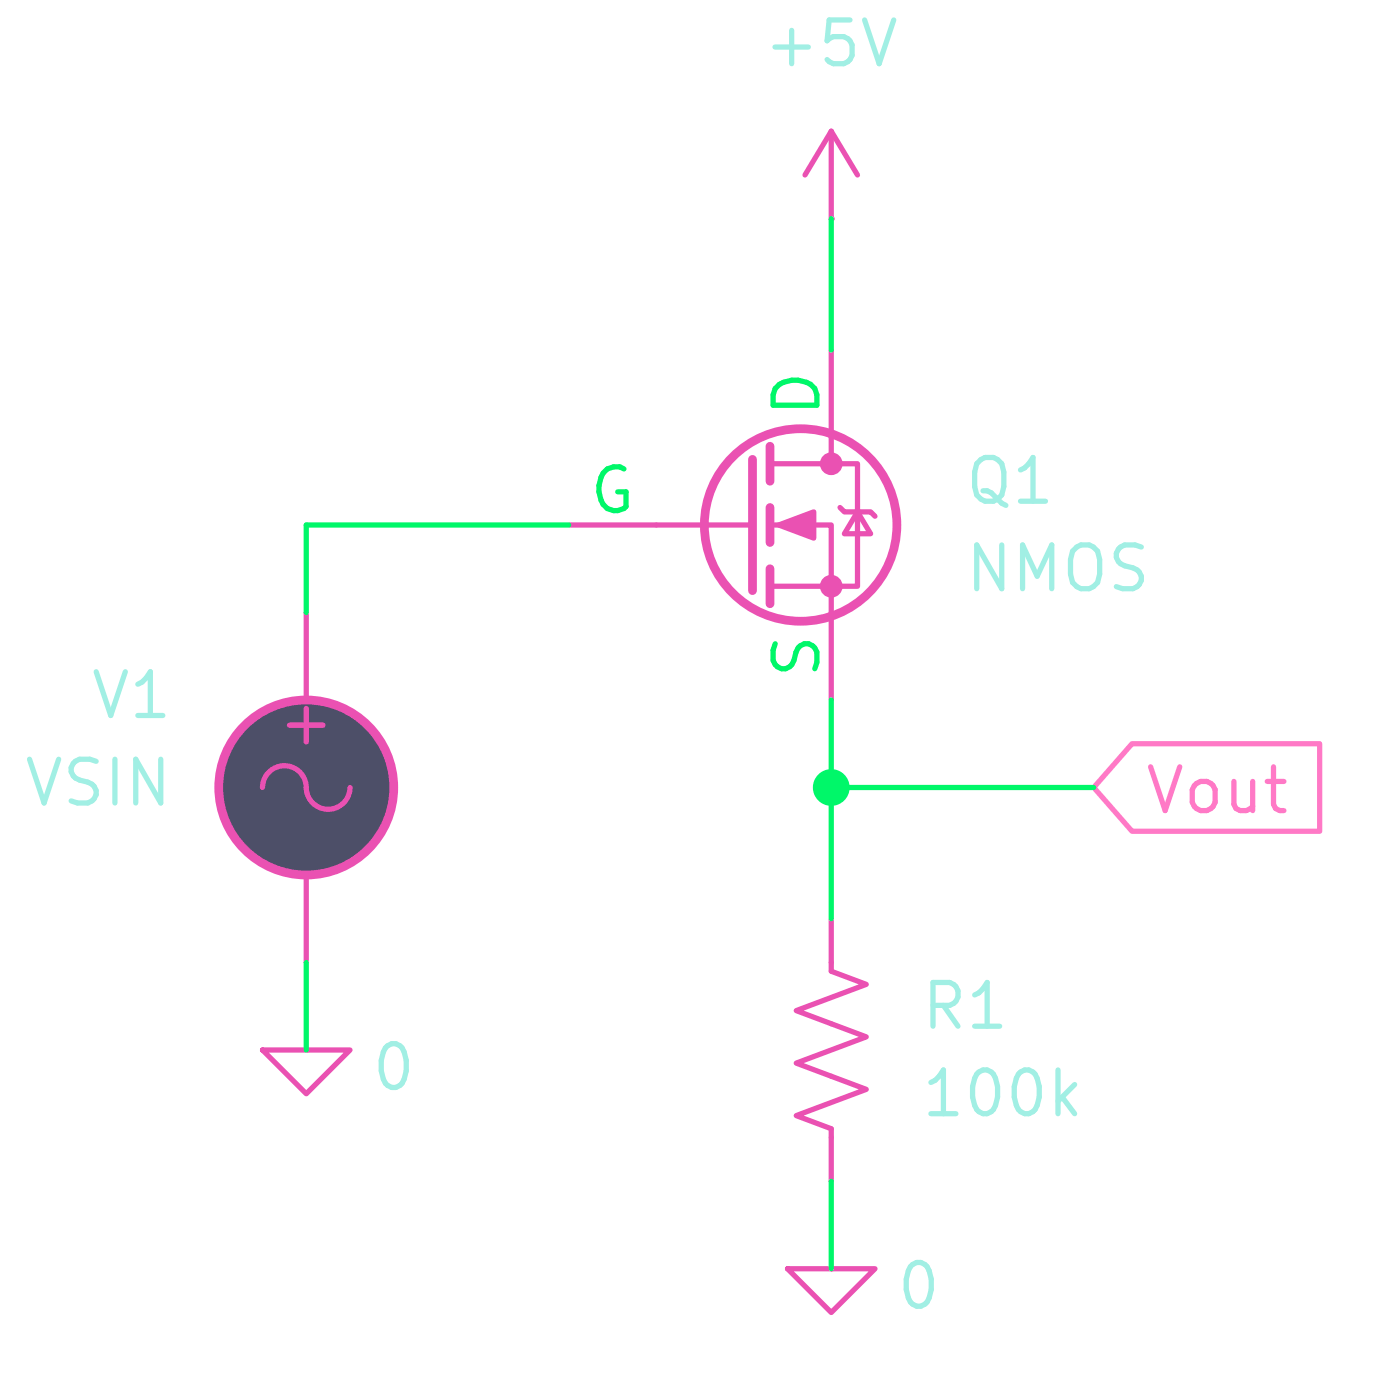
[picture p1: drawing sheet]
<svg xmlns="http://www.w3.org/2000/svg" width="41mm" height="41mm" viewBox="0 0 41 41" stroke-linecap="round" stroke-linejoin="round" font-family="sans-serif">
<g fill="none" stroke="#ea51b2" stroke-width=".15">
<path d="M8.9 17.8v2.5M16.5 15.2h5.3M22.4 15.2h1.7v5.1M22.4 13.5h2.5v3.5h-2.5M24.1 6.3h.1M24.1 3.8v2.5M24.1 10.2v3.3M24.1 3.8l-.7 1.3M24.1 3.8l.8 1.3M24.4 14.7l.1 .2h.8l.1 .1M24.9 14.9l.4 .6h-.8zM7.6 30.5h2.6l-1.3 1.2z"/>
<path d="M7.6 22.9a.65 .65 0 0 1 .8-.7 .65 .65 0 0 1 .5 .8 .64 .64 0 0 0 .7 .5 .64 .64 0 0 0 .6-.6M8.9 30.5h.1M8.9 25.4v2.5M22.9 36.8h2.5l-1.3 1.3zM24.1 26.7v1.5l1 .4-2 .7 2 .8-2 .8 2 .7-2 .8 1 .4v1.5M24.1 36.8h.1"/>
</g>
<g fill="none" stroke="#ea51b2" stroke-width=".25">
<path d="M21.8 13.3v3.8M22.4 13v1M22.4 14.7v1M22.4 16.5v1"/>
<circle cx="23.2" cy="15.2" r="2.79"/>
<circle cx="8.9" cy="22.9" r="2.54"/>
</g>
<g fill="#ea51b2" stroke="#ea51b2" stroke-width=".15">
<path d="M22.6 15.2l1-.3v.7z"/>
<circle cx="24.1" cy="17" r=".25"/>
<circle cx="24.1" cy="13.5" r=".25"/>
</g>
<path d="M25.9 .6l-.4 1.2M30.8 31.8l.4 .5M31.2 31.5l-.5 .5" fill="none" stroke="#a1efe4" stroke-width=".15"/>
<circle cx="8.9" cy="22.9" r="2.54" fill="#4d4f68" stroke="#4d4f68" stroke-width=".03"/>
<path d="M32.9 21.6h5.4v2.5h-5.4l-1.2-1.2z" fill="none" stroke="#ff79c6" stroke-width=".15"/>
<path d="M16.5 15.2h-7.6v2.6M24.1 6.3v3.9M8.9 27.9v2.6M24.1 20.3v6.4M24.1 34.3v2.5M24.1 22.9h7.6" fill="none" stroke="#00f769" stroke-width=".15"/>
<circle cx="24.1" cy="22.9" r=".46" fill="#00f769" stroke="#00f769" stroke-width=".15"/>
<g font-size="1.8" fill="#a1efe4">
<text x="22.1" y="2.1">+5V</text>
<text x="27.9" y="17.4">NMOS</text>
<text x="27.9" y="14.8">Q1</text>
<text x=".6" y="23.6">VSIN</text>
<text x="2.6" y="21.1">V1</text>
<text x="10.7" y="31.9">0</text>
<text x="26.7" y="30.1">R1</text>
<text x="26.7" y="32.6">100k</text>
<text x="26" y="38.2">0</text>
</g>
<g font-size="1.8" fill="#00f769">
<text x="17" y="15">G</text>
<text x="23.9" y="12.2" transform="rotate(-90 23.9 12.2)">D</text>
<text x="23.9" y="19.8" transform="rotate(-90 23.9 19.8)">S</text>
</g>
<text font-size="1.8" fill="#ea51b2" x="8" y="21.8">+</text>
<text font-size="1.8" fill="#ff79c6" x="33.2" y="23.8">Vout</text>
</svg>
